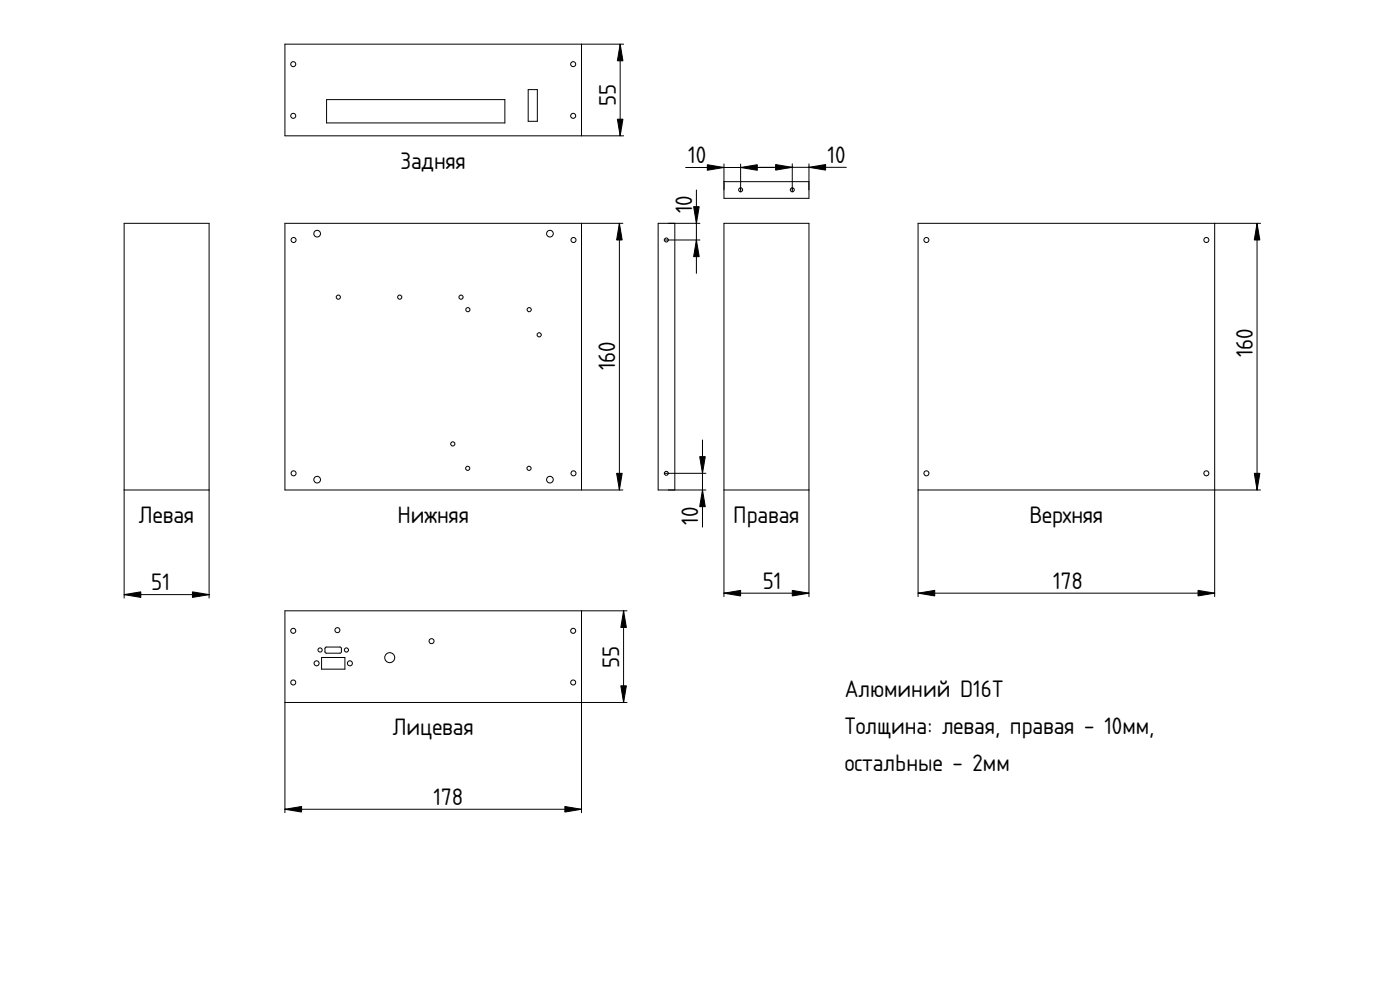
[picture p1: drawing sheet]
<svg xmlns="http://www.w3.org/2000/svg" width="420mm" height="297mm" viewBox="0 0 420 297" stroke-linecap="round" stroke-linejoin="round" font-family="sans-serif">
<g fill="none" stroke="#000" stroke-width=".3">
<path d="M174.5 67v80M185.9 67v80M186.9 67h-101.4v80h101.4"/>
<circle cx="88.1" cy="72" r=".75"/>
<circle cx="95.2" cy="70.1" r="1"/>
<circle cx="165" cy="70.1" r="1"/>
<circle cx="172.1" cy="72" r=".75"/>
<circle cx="101.5" cy="89.2" r=".63"/>
<circle cx="120" cy="89.2" r=".63"/>
<circle cx="138.4" cy="89.2" r=".63"/>
<circle cx="140.4" cy="92.9" r=".63"/>
<circle cx="158.8" cy="92.9" r=".63"/>
<circle cx="161.8" cy="100.5" r=".63"/>
<circle cx="135.9" cy="133.2" r=".63"/>
<circle cx="88.1" cy="142" r=".75"/>
<circle cx="95.2" cy="143.9" r="1"/>
<circle cx="140.4" cy="140.5" r=".63"/>
<circle cx="158.8" cy="140.5" r=".63"/>
<circle cx="165" cy="143.9" r="1"/>
<circle cx="172.1" cy="142" r=".75"/>
</g>
<path d="M185.9 67l.8 5h-1.6zM185.1 142h1.6l-.8 5z" fill="#000" stroke="#000" stroke-width=".3"/>
<path d="M217.3 67h25.5v80h-25.5z" fill-rule="evenodd" fill="#fff"/>
<path d="M217.3 147h25.5M217.3 179v-112h25.5v112M217.3 178h25.5" fill="none" stroke="#000" stroke-width=".3"/>
<path d="M217.3 178l5-.9v1.7zM237.8 177.1l5 .9-5 .8z" fill="#000" stroke="#000" stroke-width=".3"/>
<path d="M37.3 67h25.5v80h-25.5z" fill-rule="evenodd" fill="#fff"/>
<path d="M37.3 147h25.5M37.3 179.5v-112.5h25.5v112.5M37.3 178.4h25.5" fill="none" stroke="#000" stroke-width=".3"/>
<path d="M37.3 178.4l5-.8v1.6zM57.8 177.6l5 .8-5 .8z" fill="#000" stroke="#000" stroke-width=".3"/>
<g fill="#fff">
<path d="M85.5 13.3h89v27.5h-89z" fill-rule="evenodd"/>
<path d="M98 29.9h53.5v7h-53.5z" fill-rule="evenodd"/>
<path d="M158.5 26.9h2.8v9.5h-2.8z" fill-rule="evenodd"/>
<circle cx="172" cy="34.8" r=".75"/>
<circle cx="172" cy="19.3" r=".75"/>
<circle cx="88" cy="19.3" r=".75"/>
<circle cx="88" cy="34.8" r=".75"/>
</g>
<g fill="none" stroke="#000" stroke-width=".3">
<path d="M174.5 13.3v27.5M186.1 13.3v27.5M187.2 13.3h-101.7v27.5h101.7M98 29.9h53.5v7h-53.5zM158.5 26.9h2.8v9.5h-2.8z"/>
<circle cx="88" cy="19.3" r=".75"/>
<circle cx="172" cy="19.3" r=".75"/>
<circle cx="88" cy="34.8" r=".75"/>
<circle cx="172" cy="34.8" r=".75"/>
</g>
<path d="M186.1 13.3l.9 5h-1.7zM185.3 35.8h1.7l-.9 5z" fill="#000" stroke="#000" stroke-width=".3"/>
<g fill="#fff">
<path d="M85.5 183.3h89v27.5h-89z" fill-rule="evenodd"/>
<path d="M96.5 197.3h7v3.5h-7z" fill-rule="evenodd"/>
<path d="M97.6 194.3l.3-.2 4.4 .1 .2 .4-.1 1.2-.4 .2-4.3-.1-.2-.3z" fill-rule="evenodd"/>
<circle cx="117" cy="197.3" r="1.5"/>
<circle cx="88" cy="204.8" r=".75"/>
<circle cx="101.3" cy="189.1" r=".75"/>
<circle cx="95" cy="199" r=".75"/>
<circle cx="129.5" cy="192.4" r=".75"/>
<circle cx="105" cy="199" r=".75"/>
<circle cx="88" cy="189.3" r=".75"/>
<circle cx="172" cy="189.3" r=".75"/>
<circle cx="172" cy="204.8" r=".75"/>
<circle cx="96.1" cy="195" r=".63"/>
<circle cx="104" cy="195" r=".63"/>
</g>
<g fill="none" stroke="#000" stroke-width=".3">
<path d="M96.5 197.3h7v3.5h-7zM97.7 194.2h4.6l.2 .4-.1 1.2-.4 .2-4.3-.1-.2-.3v-1zM174.5 183.3v60.6M187.1 183.3v27.5M188.2 183.3h-102.7v60.6M85.5 210.8h102.7M85.5 242.8h89"/>
<circle cx="88" cy="189.3" r=".75"/>
<circle cx="95" cy="199" r=".75"/>
<circle cx="96.1" cy="195" r=".63"/>
<circle cx="101.3" cy="189.1" r=".75"/>
<circle cx="104" cy="195" r=".63"/>
<circle cx="105" cy="199" r=".75"/>
<circle cx="117" cy="197.3" r="1.5"/>
<circle cx="129.5" cy="192.4" r=".75"/>
<circle cx="172" cy="189.3" r=".75"/>
<circle cx="88" cy="204.8" r=".75"/>
<circle cx="172" cy="204.8" r=".75"/>
</g>
<path d="M187.1 183.3l.9 5h-1.7zM186.3 205.8h1.7l-.9 5zM85.5 242.8l5-.8v1.6zM169.5 242l5 .8-5 .8z" fill="#000" stroke="#000" stroke-width=".3"/>
<g fill="#fff">
<path d="M275.5 67h89v80h-89z" fill-rule="evenodd"/>
<circle cx="362" cy="72" r=".75"/>
<circle cx="278" cy="142" r=".75"/>
<circle cx="278" cy="72" r=".75"/>
<circle cx="362" cy="142" r=".75"/>
</g>
<g fill="none" stroke="#000" stroke-width=".3">
<path d="M364.5 67v112M377.3 67v80M378.3 67h-102.8v112M275.5 147h102.8M275.5 178h89"/>
<circle cx="278" cy="72" r=".75"/>
<circle cx="362" cy="72" r=".75"/>
<circle cx="278" cy="142" r=".75"/>
<circle cx="362" cy="142" r=".75"/>
</g>
<path d="M377.3 67l.8 5h-1.7zM376.4 142h1.7l-.8 5zM275.5 178l5-.9v1.7zM359.5 177.1l5 .9-5 .8z" fill="#000" stroke="#000" stroke-width=".3"/>
<path d="M197.5 67h5v80h-5z" fill-rule="evenodd" fill="#fff"/>
<g fill="none" stroke="#000" stroke-width=".3">
<path d="M209 57v25M199.4 72h10.6M202.5 67v80M210 67h-12.5v80h14.4M210.8 132v26.2M199.4 142h12.5"/>
<circle cx="200" cy="72" r=".6"/>
<circle cx="200" cy="142" r=".6"/>
</g>
<path d="M208.2 62h1.6l-.8 5zM209 72l.8 5h-1.6zM210 137h1.7l-.9 5zM210.8 147l.9 5h-1.7z" fill="#000" stroke="#000" stroke-width=".3"/>
<path d="M217.3 54.5h25.5v5h-25.5z" fill-rule="evenodd" fill="#fff"/>
<g fill="none" stroke="#000" stroke-width=".3">
<path d="M205.8 50.3h26.5M217.3 54.5h25.5M222.3 49.2v8.4M227.8 50.2h26.2M237.8 49.2v8.4M242.8 49.2v10.3h-25.5v-10.3"/>
<circle cx="222.3" cy="57" r=".6"/>
<circle cx="237.8" cy="57" r=".6"/>
</g>
<path d="M212.3 49.4l5 .9-5 .8zM222.3 50.3l5-.9v1.7zM232.8 49.4l5 .8-5 .8zM242.8 50.2l5-.8v1.6z" fill="#000" stroke="#000" stroke-width=".3"/>
<g font-size="6.7">
<text x="184.8" y="31.7" transform="rotate(-90 184.8 31.7)">55</text>
<text x="120.2" y="50.7">Задняя</text>
<text x="206.5" y="49">10</text>
<text x="248.3" y="48.9">10</text>
<text x="207.7" y="64" transform="rotate(-90 207.7 64)">10</text>
<text x="376" y="107.2" transform="rotate(-90 376 107.2)">160</text>
<text x="184.6" y="111.1" transform="rotate(-90 184.6 111.1)">160</text>
<text x="41.7" y="156.9">Левая</text>
<text x="119.3" y="156.9">Нижняя</text>
<text x="209.5" y="157.4" transform="rotate(-90 209.5 157.4)">10</text>
<text x="220.1" y="156.9">Правая</text>
<text x="309" y="156.9">Верхняя</text>
<text x="45.4" y="177.1">51</text>
<text x="228.9" y="176.7">51</text>
<text x="316.1" y="176.7">178</text>
<text x="185.9" y="200.4" transform="rotate(-90 185.9 200.4)">55</text>
<text x="253.6" y="209.2">Алюминий D16T</text>
<text x="117.8" y="220.7">Лицевая</text>
<text x="253.6" y="220.3">Толщина: левая, правая - 10мм,</text>
<text x="253.6" y="231.4">остальные - 2мм</text>
<text x="130.1" y="241.5">178</text>
</g>
</svg>
